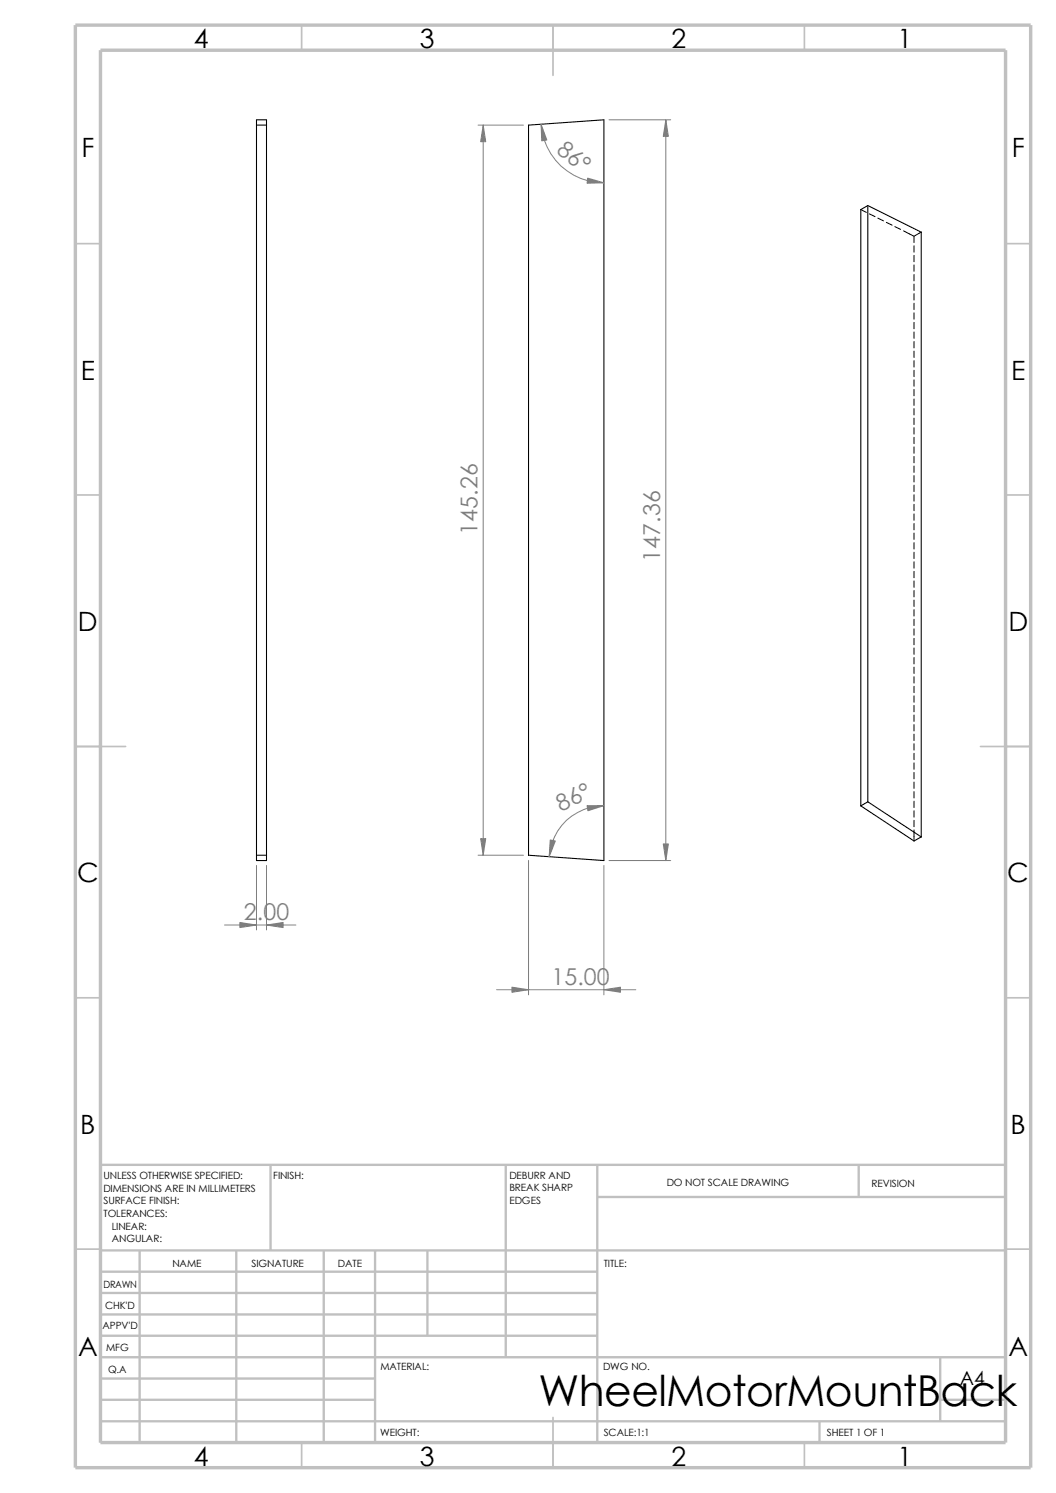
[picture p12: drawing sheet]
<svg xmlns="http://www.w3.org/2000/svg" width="210mm" height="297mm" viewBox="0 0 210 297" stroke-linecap="round" stroke-linejoin="round" font-family="sans-serif">
<g fill="none" stroke="#c0c0c0" stroke-width=".34">
<path d="M60 5v5M110 5v10M160 5v5M15 48.5h5M200 48.5h5M15 98.5h5M200 98.5h5M15 148.5h10M195 148.5h10M15 198.5h5M200 198.5h5M15 248.5h5"/>
<path d="M200 248.5h5M60 287v5M110 282v10M160 287v5"/>
</g>
<g fill="none" stroke="#c0c0c0" stroke-width=".47">
<path d="M53.8 231.7v17.1M100.6 231.7v38.3M118.8 231.7v55.3M118.8 238.1h81.2M170.8 231.7v6.4M200 231.7h-180v55.3M20 253h98.8M20 257.2h98.8M20 248.8h180M27.8 248.8v38.2M47 248.8v38.2M64.4 248.8v38.2"/>
<path d="M74.6 248.8v38.2M85 248.8v16.9M20 261.5h98.8M20 265.7h98.8M20 270h180M20 274.2h54.6M20 278.5h54.6M187 278.5h13M187 270v12.7M20 282.7h180M163 282.7v4.3"/>
</g>
<path d="M15 5h190v287h-190zM20 10h180v277h-180z" fill="none" stroke="#c0c0c0" stroke-width=".68" stroke-linecap="butt"/>
<path d="M51 23.8h2v147.4h-2zM51 24.9h2M105.1 24.9l15-1.1v147.4l-15-1.1zM172.6 40.9l10.6 5.3v120.3M172.6 40.9v118.6M172.6 40.9l-1.4 .8v118.6M172.6 159.5l-1.4 .8M172.6 159.5l10.6 7M51 170.1h2M171.2 160.3l10.6 7 1.4-.8" fill="none" stroke="#000" stroke-width=".21"/>
<g fill="none" stroke="#000" stroke-width=".2">
<path d="M171.2 41.7l1.1 .5M172.9 42.5l1.1 .6M174.6 43.4l1.1 .5M176.3 44.2l1.1 .6M178 45.1l1.1 .5M179.7 45.9l2 1.1M181.8 48.9v1.3M181.8 50.8v1.3M181.8 52.7v1.3M181.8 54.6v1.3M181.8 56.5v1.3M181.8 58.4v1.3"/>
<path d="M183.2 46.2l-1.4 .8v1.3M181.8 60.3v1.3M181.8 62.2v1.3M181.8 64.1v1.3M181.8 66v1.3M181.8 67.9v1.3M181.8 69.8v1.3M181.8 71.8v1.2M181.8 73.7v1.2M181.8 75.6v1.2M181.8 77.5v1.2M181.8 79.4v1.2"/>
<path d="M181.8 81.3v1.2M181.8 83.2v1.3M181.8 85.1v1.3M181.8 87v1.3M181.8 88.9v1.3M181.8 90.8v1.3M181.8 92.7v1.3M181.8 94.6v1.3M181.8 96.5v1.3M181.8 98.4v1.3M181.8 100.3v1.3M181.8 102.2v1.3"/>
<path d="M181.8 104.1v1.3M181.8 106v1.3M181.8 107.9v1.3M181.8 109.9v1.2M181.8 111.8v1.2M181.8 113.7v1.2M181.8 115.6v1.2M181.8 117.5v1.2M181.8 119.4v1.2M181.8 121.3v1.3M181.8 123.2v1.3M181.8 125.1v1.3"/>
<path d="M181.8 127v1.3M181.8 128.9v1.3M181.8 130.8v1.3M181.8 132.7v1.3M181.8 134.6v1.3M181.8 136.5v1.3M181.8 138.4v1.3M181.8 140.3v1.3M181.8 142.2v1.3M181.8 144.1v1.3M181.8 146v1.3M181.8 148v1.2"/>
<path d="M181.8 149.9v1.2M181.8 151.8v1.2M181.8 153.7v1.2M181.8 155.6v1.2M181.8 157.5v1.2M181.8 159.4v1.3M181.8 161.3v1.3M181.8 163.2v1.3M181.8 165.1v2.2"/>
</g>
<g fill="none" stroke="#808080" stroke-width=".2">
<path d="M95.1 24.9h9M96.1 24.9v145.2M107.6 24.7a12.5 12.5 0 0 0 12.5 11.7M121.1 23.8h12.3M132.4 23.8v147.4M51 172.2v12.8M53 172.2v12.8M95.1 170.1h9M105.1 171.2v26.7M120.1 160.3a10.9 10.9 0 0 0-10.9 10.1M120.1 172.2v25.7M121.1 171.2h12.3"/>
<path d="M44.7 184h14.1M98.8 196.9h27.6"/>
</g>
<g fill="#808080" stroke="#808080" stroke-width=".2">
<path d="M47.7 183.5l3.3 .5-3.3 .5z"/>
<path d="M53 184l3.3-.5v1z"/>
<path d="M132.4 23.8l.5 3.3h-1z"/>
<path d="M131.9 167.9h1l-.5 3.3z"/>
<path d="M95.6 166.8h1l-.5 3.3z"/>
<path d="M96.1 24.9l.5 3.3h-1z"/>
<path d="M116.8 160.3h3.3l-3.2 1z"/>
<path d="M109.4 167.1l1 .2-1.2 3.1z"/>
<path d="M120.1 196.9l3.3-.5v1z"/>
<path d="M101.8 196.4l3.3 .5-3.3 .5z"/>
<path d="M107.6 24.7l1.2 3.2-1.1 .1z"/>
<path d="M116.9 35.4l3.2 1h-3.3z"/>
</g>
<text font-size="8.5" x="107.1" y="279.7">WheelMotorMountBack</text>
<g font-size="5.3">
<text x="38.5" y="9.6">4</text>
<text x="83.5" y="9.6">3</text>
<text x="133.5" y="9.6">2</text>
<text x="178.5" y="9.6">1</text>
<text x="16.2" y="31.3">F</text>
<text x="201.2" y="31.3">F</text>
<text x="16" y="75.6">E</text>
<text x="201.1" y="75.6">E</text>
<text x="15.5" y="125.6">D</text>
<text x="200.6" y="125.6">D</text>
<text x="15.3" y="175.6">C</text>
<text x="200.3" y="175.6">C</text>
<text x="16" y="225.6">B</text>
<text x="201" y="225.6">B</text>
<text x="15.5" y="269.8">A</text>
<text x="200.5" y="269.8">A</text>
<text x="38.5" y="291.6">4</text>
<text x="83.5" y="291.6">3</text>
<text x="133.5" y="291.6">2</text>
<text x="178.5" y="291.6">1</text>
</g>
<g font-size="4.6" fill="#808080">
<text x="110.5" y="30.2" transform="rotate(39 110.5 30.2)">86°</text>
<text x="95" y="106.4" transform="rotate(-90 95 106.4)">145.26</text>
<text x="131.3" y="111.8" transform="rotate(-90 131.3 111.8)">147.36</text>
<text x="111.6" y="161.6" transform="rotate(-26 111.6 161.6)">86°</text>
<text x="48.5" y="183.1">2.00</text>
<text x="109.7" y="196">15.00</text>
</g>
<text font-size="3.9" x="190.9" y="275.5">A4</text>
<g font-size="2">
<text x="20.6" y="234.6">UNLESS OTHERWISE SPECIFIED:</text>
<text x="20.6" y="237.1">DIMENSIONS ARE IN MILLIMETERS</text>
<text x="20.6" y="239.6">SURFACE FINISH:</text>
<text x="54.4" y="234.6">FINISH:</text>
<text x="101.3" y="239.5">EDGES</text>
<text x="101.3" y="234.5">DEBURR AND</text>
<text x="101.3" y="237">BREAK SHARP</text>
<text x="132.6" y="236">DO NOT SCALE DRAWING</text>
<text x="173.3" y="236.2">REVISION</text>
<text x="20.6" y="242.1">TOLERANCES:</text>
<text x="22.2" y="244.6">LINEAR:</text>
<text x="22.2" y="247.1">ANGULAR:</text>
<text x="50" y="252">SIGNATURE</text>
<text x="67.2" y="252">DATE</text>
<text x="120.1" y="252">TITLE:</text>
<text x="20.6" y="256.2">DRAWN</text>
<text x="34.3" y="252.1">NAME</text>
<text x="20.9" y="260.4">CHK'D</text>
<text x="20.4" y="264.5">APPV'D</text>
<text x="21.1" y="268.8">MFG</text>
<text x="21.5" y="273.1">Q.A</text>
<text x="75.6" y="272.5">MATERIAL:</text>
<text x="119.9" y="272.5">DWG NO.</text>
<text x="75.6" y="285.6">WEIGHT:</text>
<text x="120.1" y="285.6">SCALE:1:1</text>
<text x="164.5" y="285.6">SHEET 1 OF 1</text>
</g>
</svg>
